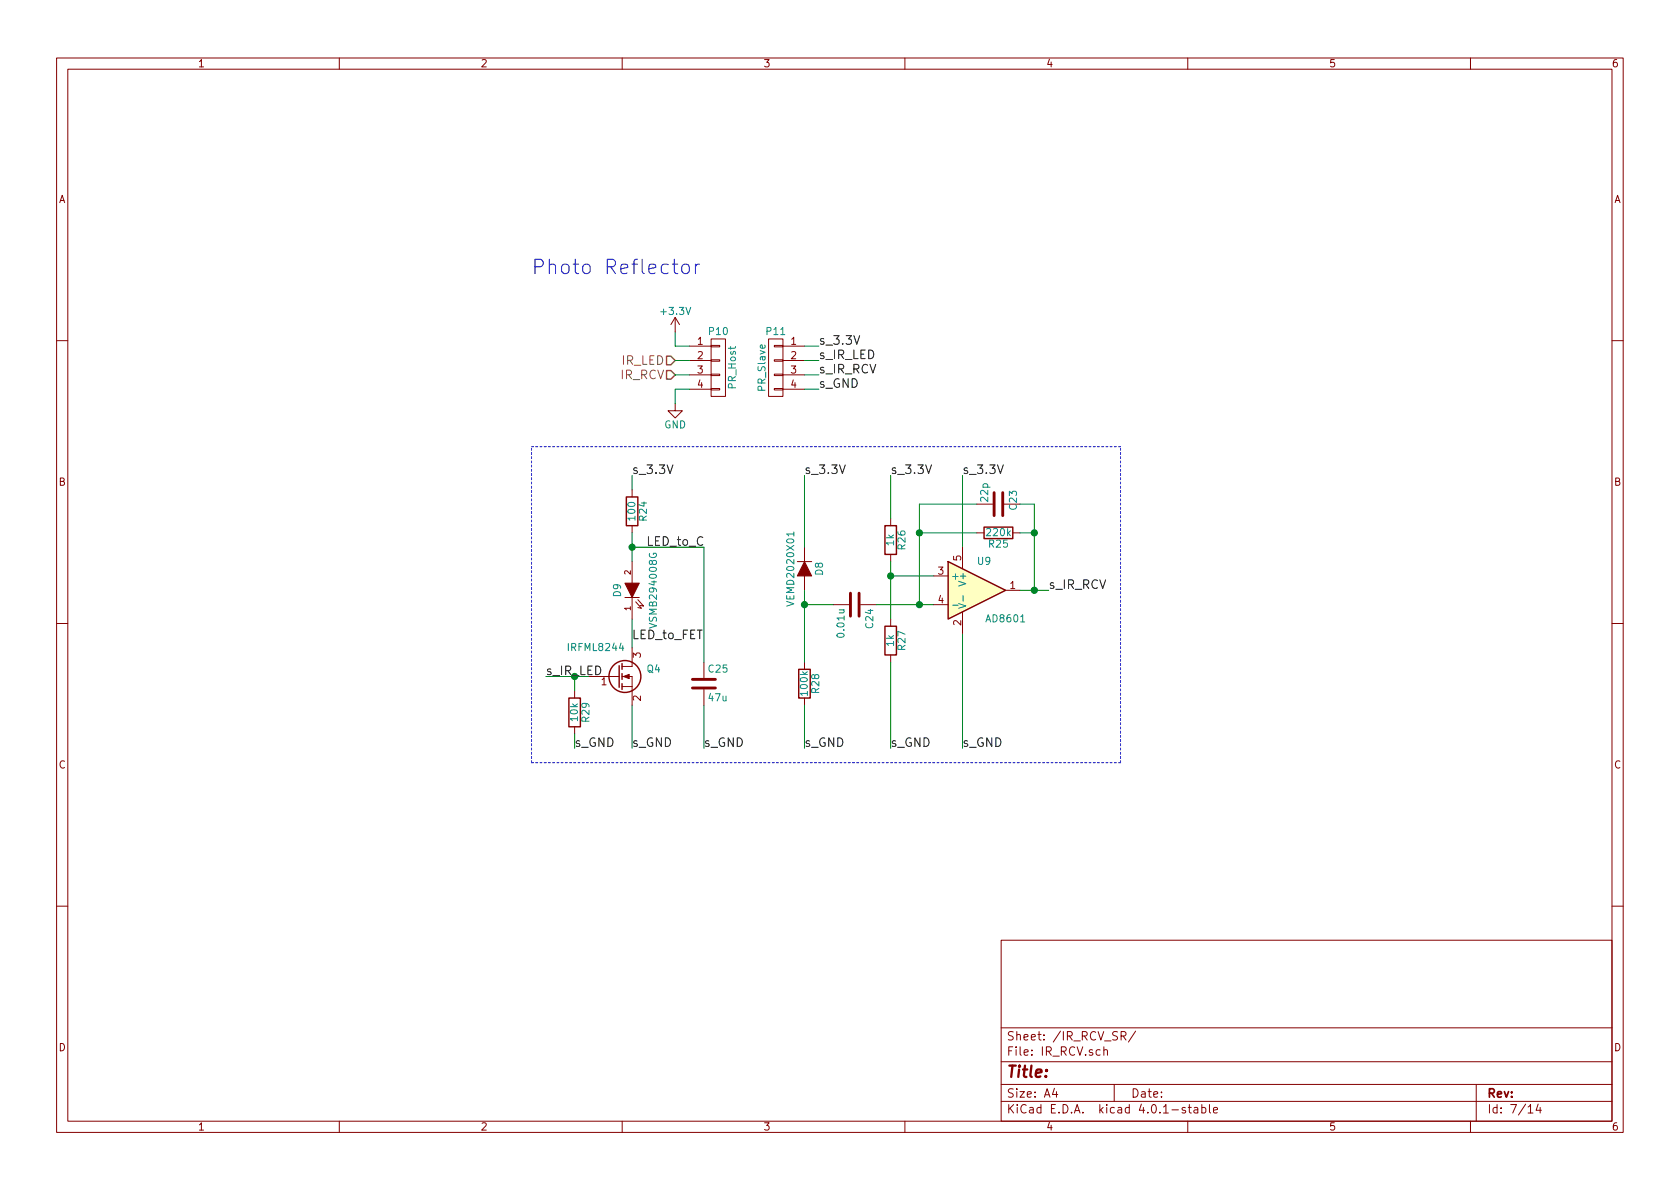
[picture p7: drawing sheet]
<svg xmlns="http://www.w3.org/2000/svg" width="297mm" height="210mm" viewBox="0 0 297 210" stroke-linecap="round" stroke-linejoin="round" font-family="sans-serif">
<g fill="none" stroke="#840000" stroke-width=".18">
<path d="M10 10.3h277v189.9h-277zM12 12.2h273v186.1h-273zM60 10.3v1.9M110 10.3v1.9M160 10.3v1.9M210 10.3v1.9M260 10.3v1.9M119.4 56.1l-.8 1.3M119.4 56.1v2.6M119.4 56.1l.7 1.3M125.7 59.9h2.6v10.2h-2.6zM135.9 59.9h2.5v10.2h-2.5z"/>
<path d="M10 60.2h2M119.4 71.4v1.2h1.2l-1.2 1.3-1.3-1.3h1.3M121.9 61.2h3.8M121.9 63.7h3.8M121.9 66.3h3.8M121.9 68.8h3.8M125.7 68.7h1.6v.3h-1.6zM125.7 66.2h1.6v.2h-1.6zM125.7 63.6h1.6v.3h-1.6zM125.7 61.1h1.6v.2h-1.6zM136.9 68.7h1.5v.3h-1.5zM136.9 66.2h1.5v.2h-1.5z"/>
<path d="M136.9 63.6h1.5v.3h-1.5zM136.9 61.1h1.5v.2h-1.5zM138.4 61.2h3.8M138.4 63.7h3.8M138.4 66.3h3.8M138.4 68.8h3.8M285 60.2h2M111.8 86.6v1.3M111.8 93v1.2M111.8 99.3v3.8M141 99.3h2.5M142.2 96.8v2.5"/>
<path d="M157.5 91.7v1.3M157.5 98v1.3M170.2 96.8v3.8M172.7 94.2h1.3M172.7 89.1h2.8M177.5 89.1h2.8M179.1 94.2h1.2M10 110.3h2M104.1 119.6h5.4M110 119.6h1.8v5.1M110.5 105.7h2.5M111.8 114.5v3.4h-1.8"/>
<path d="M111.8 105.7v3.8M112.4 106.4l1 1.2-.6-.2M112.8 106l1 1.2-.6-.1M124.5 117.1v2.8M142.2 101.8v2.6M142.2 117.1v1.3M147.3 106.9h2.8M152.1 106.9h2.8M157.5 109.5v1.2M157.5 115.8v1.3M165.1 106.9h2.5M165.1 101.8h2.5"/>
<path d="M170.2 108.2v3.8M177.8 104.4h2.5M285 110.3h2M101.6 122.2v1.2M101.6 128.5v1.3M110 121.4h1.8M124.5 121.9v2.8M142.2 123.4v1.3M10 160.2h2M177 166.3h108v32h-108zM285 160.2h2M60 198.3v1.9"/>
<path d="M110 198.3v1.9M160 198.3v1.9M177 194.8h108M177 191.8h108M177 187.8h108M177 181.8h108M186.4 192.5l-.3 1h.9M186.8 193v1M195.2 185.7l.2-.1 .4 .1v.9M195.2 185.1v1.5M197 191.8v3M198.2 183.2l.7-.1 .2-.2-.1-.3-.2-.2h-.6v1.5"/>
<path d="M198.6 183.2l.5 .7M200.8 182.3l-1.3 2M209.6 195.9a.37 .37 0 0 0-.6 .1l.1 .3 .5 .1 .1 .1-.3 .3-.4-.1M210 198.3v1.9M210.1 195.8h.5M210.3 195.3v1.3l.3 .2M211.2 195.9h.5l.1 .9M211.8 196.2l-.5 .1-.2 .2 .2 .3 .5-.1M212.5 195.9l.4-.1 .3 .3-.1 .6h-.6M212.5 195.3v1.5M213.8 195.3v1.3l.2 .2M214.6 196.3l.7-.1-.1-.3-.4-.1-.2 .2v.7h.6"/>
<path d="M260 198.3v1.9M261 191.8v6.5M270.2 196.8h.8M272 195.2l-.4 1.1h.9M272.3 195.8v1"/>
</g>
<path d="M175.8 87.1v4.1M177.3 87.1v4.1M150.4 104.9v4.1M151.9 104.9v4.1M122.4 121.7h4.1M122.4 120.1h4.1" fill="none" stroke="#840000" stroke-width=".51"/>
<g fill="none" stroke="#840000" stroke-width=".25">
<path d="M110.7 87.9h2.1v5.1h-2.1zM156.5 93h2v5h-2zM167.6 99.3l10.2 5.1-10.2 5.1zM174 93.2h5.1v2h-5.1zM109.5 117.7v3.8M110 117.3v1.1M110 119.1v1M141.2 118.4h2.1v5h-2.1zM156.5 110.7h2v5.1h-2zM100.6 123.4h2v5.1h-2zM110 120.9v1"/>
<circle cx="110.5" cy="119.6" r="2.82"/>
</g>
<path d="M117.9 65.5h.7l.8 .8-.8 .8h-.7zM117.9 63h.7l.8 .7-.8 .8h-.7z" fill="none" stroke="#848400" stroke-width=".25"/>
<path d="M118.9 46.7h.9M119.2 45.8v2.2l.2 .3 .4 .1M120.7 46.9a.69 .69 0 0 1 1.2 .3v.7a.68 .68 0 0 1-.7 .5 .68 .68 0 0 1-.7-.5v-.7zM123 46.7v1.7M123.7 46.7a.59 .59 0 0 0-.7 .5" fill="none" stroke="#0000c2" stroke-width=".18"/>
<g fill="none" stroke="#008400" stroke-width=".18">
<path d="M119.4 58.7v2.5h2.5M119.4 63.7h2.5M119.4 66.3h2.5M121.9 68.8h-2.5v2.6M142.2 61.2h2.6M142.2 63.7h2.6M142.2 66.3h2.6M142.2 68.8h2.6M111.8 84.1v2.5M111.8 94.2v5.1M111.8 96.8h12.7v20.3M142.2 84.1v12.7"/>
<path d="M157.5 84.1v7.6M157.5 99.3v10.2M162.6 94.2h10.1M170.2 84.1v12.7M172.7 89.1h-10.1v17.8M180.3 89.1h2.6v15.3M180.3 94.2h2.6M96.5 119.6h7.6M101.6 119.6v2.6M111.8 109.5v5M142.2 106.9h5.1M142.2 104.4v12.7"/>
<path d="M154.9 106.9h10.2M157.5 101.8h7.6M157.5 117.1v15.2M170.2 112v20.3M180.3 104.4h5.1M111.8 124.7v7.6M124.5 124.7v7.6M142.2 124.7v7.6"/>
</g>
<g fill="#008400" stroke="#008400" stroke-width=".25">
<circle cx="182.9" cy="94.2" r=".51"/>
<circle cx="162.6" cy="106.9" r=".51"/>
<circle cx="162.6" cy="94.2" r=".51"/>
<circle cx="182.9" cy="104.4" r=".51"/>
<circle cx="142.2" cy="106.9" r=".51"/>
<circle cx="111.8" cy="96.8" r=".51"/>
<circle cx="157.5" cy="101.8" r=".51"/>
</g>
<g fill="#840000" stroke="#840000" stroke-width=".18">
<path d="M110.2 119.6l1.1-.4v.8z"/>
<path d="M110.5 103.1h2.5l-1.2 2.6z"/>
<path d="M142.2 99.3l1.3 2.5h-2.5z"/>
</g>
<path d="M140.4 94.1v.7M168.5 107h.9M169.5 106.7l1.3 .5-1.3 .4M170.3 105.3v1" fill="none" stroke="#008484" stroke-width=".18"/>
<path d="M94 79h104.1M94 134.9h104.1M94 134.9v-55.9M198.1 134.9v-55.9" fill="none" stroke="#0000c2" stroke-width=".18" stroke-dasharray=".3 .4"/>
<path d="M167.6 99.3l10.2 5.1-10.2 5.1z" fill="#ffffc2" stroke="#ffffc2" stroke-width=".18"/>
<text font-size="3.5" fill="#0000c2" x="94" y="48.5">Photo Reflector</text>
<text font-size="2.8" fill="#840000" x="178" y="190.5">Title:</text>
<g font-size="2.1" fill="#848400">
<text x="109.9" y="64.5">IR_LED</text>
<text x="109.7" y="67.1">IR_RCV</text>
</g>
<g font-size="2.1">
<text x="144.8" y="63.5">s_IR_LED</text>
<text x="144.8" y="61">s_3.3V</text>
<text x="144.8" y="68.6">s_GND</text>
<text x="144.8" y="66">s_IR_RCV</text>
<text x="111.8" y="83.8">s_3.3V</text>
<text x="142.2" y="83.8">s_3.3V</text>
<text x="157.5" y="83.8">s_3.3V</text>
<text x="170.2" y="83.8">s_3.3V</text>
<text x="114.3" y="96.5">LED_to_C</text>
<text x="185.4" y="104.1">s_IR_RCV</text>
<text x="111.8" y="113">LED_to_FET</text>
<text x="96.5" y="119.4">s_IR_LED</text>
<text x="101.6" y="132.1">s_GND</text>
<text x="111.8" y="132.1">s_GND</text>
<text x="124.5" y="132.1">s_GND</text>
<text x="142.2" y="132.1">s_GND</text>
<text x="157.5" y="132.1">s_GND</text>
<text x="170.2" y="132.1">s_GND</text>
</g>
<g font-size="2.1" fill="#840000">
<text x="178" y="184">Sheet: /IR_RCV_SR/</text>
<text x="178" y="186.7">File: IR_RCV.sch</text>
<text x="178" y="196.9">KiCad E.D.A. kicad 4.0.1-stable</text>
<text x="178" y="194.1">Size: A4</text>
<text x="200" y="194.1">Date:</text>
<text x="263" y="194.1">Rev:</text>
<text x="263" y="196.9">Id: 7/14</text>
</g>
<g font-size="1.8" fill="#840000">
<text x="35" y="11.9">1</text>
<text x="85" y="11.9">2</text>
<text x="135" y="11.9">3</text>
<text x="185" y="11.9">4</text>
<text x="235" y="11.9">5</text>
<text x="285" y="11.9">6</text>
<text x="10.4" y="35.9">A</text>
<text x="285.4" y="35.9">A</text>
<text x="123.3" y="61">1</text>
<text x="123.3" y="63.5">2</text>
<text x="139.9" y="61">1</text>
<text x="139.9" y="63.5">2</text>
<text x="123.3" y="66">3</text>
<text x="123.3" y="68.6">4</text>
<text x="139.9" y="66">3</text>
<text x="139.9" y="68.6">4</text>
<text x="10.4" y="85.9">B</text>
<text x="285.4" y="85.9">B</text>
<text x="165.9" y="101.6">3</text>
<text x="169.9" y="99.2" transform="rotate(-90 169.9 99.2)">5</text>
<text x="165.9" y="106.7">4</text>
<text x="178.6" y="104.1">1</text>
<text x="169.9" y="110.6" transform="rotate(-90 169.9 110.6)">2</text>
<text x="113.3" y="116.3" transform="rotate(-90 113.3 116.3)">3</text>
<text x="106.3" y="121.2">1</text>
<text x="113.3" y="123.9" transform="rotate(-90 113.3 123.9)">2</text>
<text x="10.4" y="135.9">C</text>
<text x="285.4" y="135.9">C</text>
<text x="10.4" y="185.9">D</text>
<text x="285.4" y="185.9">D</text>
<text x="35" y="199.9">1</text>
<text x="85" y="199.9">2</text>
<text x="135" y="199.9">3</text>
<text x="185" y="199.9">4</text>
<text x="235" y="199.9">5</text>
<text x="285" y="199.9">6</text>
</g>
<g font-size="1.8" fill="#008484">
<text x="117" y="55.7">+3.3V</text>
<text x="125.4" y="59.2">P10</text>
<text x="135.6" y="59.2">P11</text>
<text x="130.1" y="68.7" transform="rotate(-90 130.1 68.7)">PR_Host</text>
<text x="135.3" y="69" transform="rotate(-90 135.3 69)">PR_Slave</text>
<text x="117.4" y="75.7">GND</text>
<text x="174.7" y="88.6" transform="rotate(-90 174.7 88.6)">22p</text>
<text x="112.3" y="91.9" transform="rotate(-90 112.3 91.9)">100</text>
<text x="114.4" y="92" transform="rotate(-90 114.4 92)">R24</text>
<text x="174.6" y="94.8">220k</text>
<text x="179.8" y="90.1" transform="rotate(-90 179.8 90.1)">C23</text>
<text x="145.5" y="101.7" transform="rotate(-90 145.5 101.7)">D8</text>
<text x="158" y="96.5" transform="rotate(-90 158 96.5)">1k</text>
<text x="160.1" y="97.1" transform="rotate(-90 160.1 97.1)">R26</text>
<text x="172.9" y="99.9">U9</text>
<text x="174.9" y="96.8">R25</text>
<text x="109.8" y="105.5" transform="rotate(-90 109.8 105.5)">D9</text>
<text x="140.4" y="106.7" transform="rotate(-90 140.4 106.7)">VEMD2020X01</text>
<text x="168.1" y="102.5">+</text>
<text x="170.8" y="103.3" transform="rotate(-90 170.8 103.3)">V+</text>
<text x="116.1" y="110.6" transform="rotate(-90 116.1 110.6)">VSMB294008G</text>
<text x="149.3" y="112.5" transform="rotate(-90 149.3 112.5)">0.01u</text>
<text x="154.4" y="111" transform="rotate(-90 154.4 111)">C24</text>
<text x="174.6" y="110">AD8601</text>
<text x="100.7" y="115.1">IRFML8244</text>
<text x="114.4" y="118.9">Q4</text>
<text x="125.3" y="118.9">C25</text>
<text x="158" y="114.2" transform="rotate(-90 158 114.2)">1k</text>
<text x="160.1" y="114.9" transform="rotate(-90 160.1 114.9)">R27</text>
<text x="125.3" y="124">47u</text>
<text x="142.8" y="122.9" transform="rotate(-90 142.8 122.9)">100k</text>
<text x="144.8" y="122.5" transform="rotate(-90 144.8 122.5)">R28</text>
<text x="102.2" y="127.5" transform="rotate(-90 102.2 127.5)">10k</text>
<text x="104.2" y="127.6" transform="rotate(-90 104.2 127.6)">R29</text>
</g>
<g font-size="1.4" fill="#840000">
<text x="111.5" y="101.6" transform="rotate(-90 111.5 101.6)">2</text>
<text x="111.5" y="107.9" transform="rotate(-90 111.5 107.9)">1</text>
</g>
</svg>
